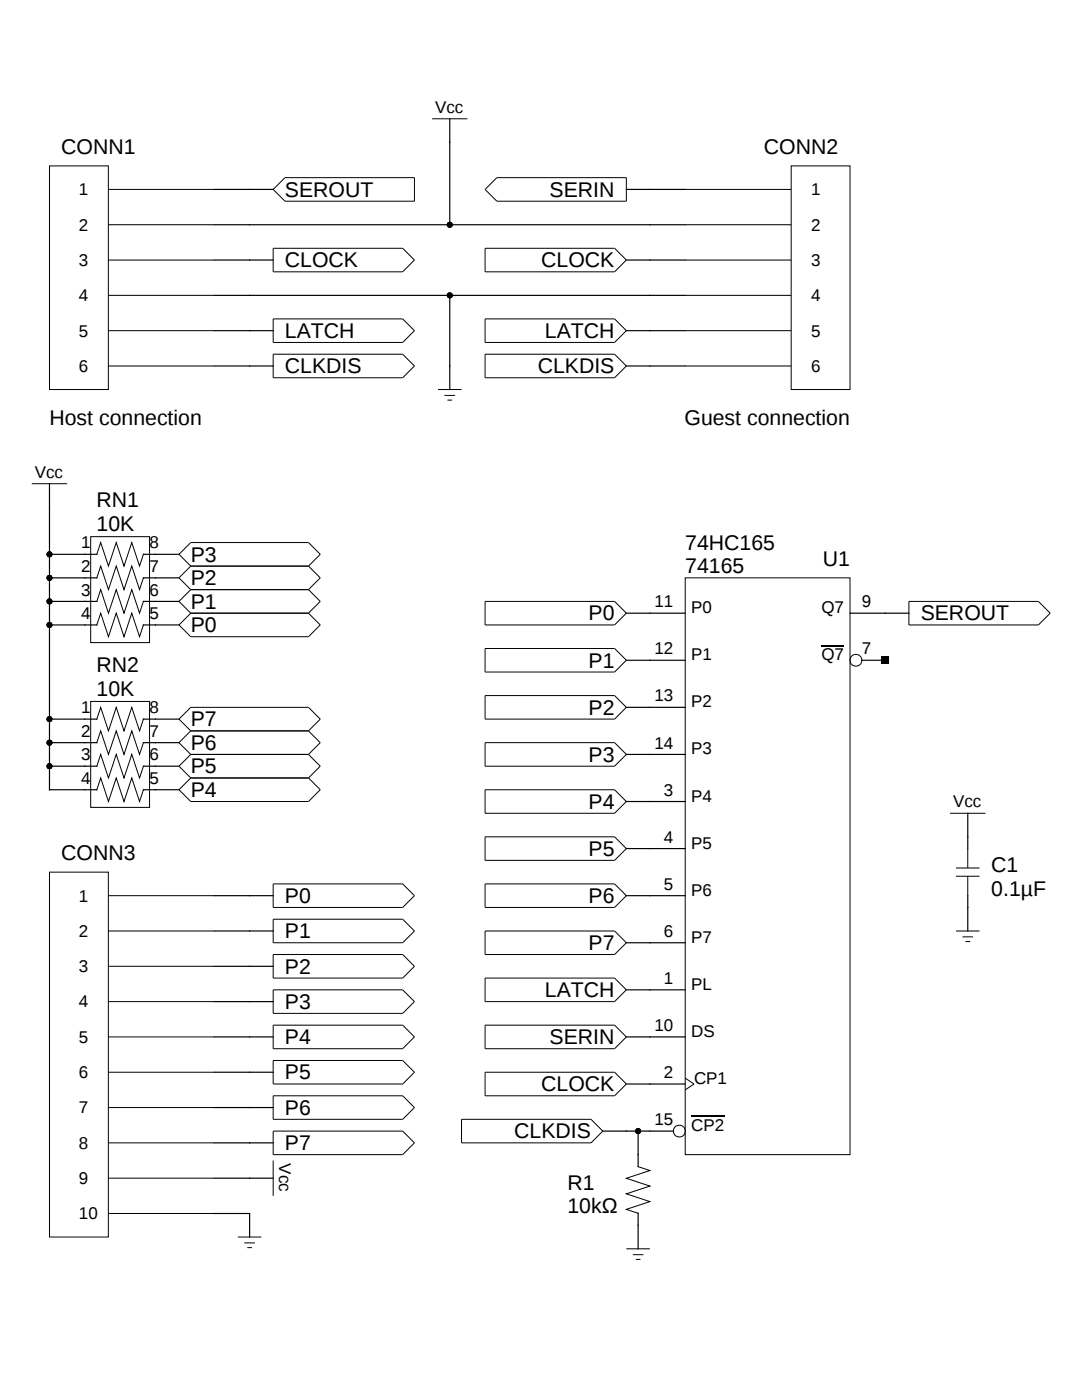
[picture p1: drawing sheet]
<svg xmlns="http://www.w3.org/2000/svg" width="216mm" height="279mm" viewBox="0 0 216 279" stroke-linecap="round" stroke-linejoin="round" font-family="sans-serif">
<g fill="none" stroke="#000" stroke-width=".23">
<path d="M42.8 37.8h11.7M89.7 23.7v21.2M125 37.8h11.7M42.8 51.9h11.7M42.8 44.9h93.9M42.8 58.9h93.9M89.7 58.9v18.8M125 51.9h11.7M42.8 66h11.7M42.8 73h11.7M125 66h11.7M125 73h11.7"/>
<path d="M9.9 96.5v61.1h9.4M9.9 115.3h9.4M9.9 110.6h9.4M28.6 115.3h7.1M28.6 110.6h7.1M9.9 124.7h9.4M9.9 120h9.4M28.6 124.7h7.1M28.6 120h7.1M125 122.4h11.7M125 131.8h11.7M163.9 128.8h4.5"/>
<path d="M169.6 122.4h11.8M172 131.8h4.7M9.9 152.9h9.4M9.9 148.2h9.4M9.9 143.5h9.4M28.6 157.6h7.1M28.6 152.9h7.1M28.6 148.2h7.1M28.6 143.5h7.1M125 141.2h11.7M125 150.6h11.7M125 160h11.7"/>
<path d="M42.8 178.8h11.7M125 169.4h11.7M125 178.8h11.7M193.1 162.3v7.1M193.1 178.8v7M42.8 185.8h11.7M42.8 199.9h11.7M42.8 192.8h11.7M125 188.1h11.7M125 197.5h11.7M42.8 206.9h11.7M42.8 214h11.7"/>
<path d="M125 206.9h11.7M125 216.3h11.7M42.8 228.1h11.7M42.8 221h11.7M42.8 235.1h11.7M120.3 225.7h14.1M127.3 225.7v7.1M137.9 222.8h6.6M42.8 242.2h7v4.7M127.3 242.1v7.1"/>
</g>
<g fill="none" stroke="#000" stroke-width=".2">
<path d="M9.9 33.1h11.7v44.6h-11.7zM21.6 37.8h21.2M54.5 37.8l2.4-2.3h25.8v4.7h-25.8zM86.2 23.7h7.1M96.8 37.8l2.3-2.3h25.9v4.7h-25.9zM136.7 37.8h21.2M157.9 33.1h11.7v44.6h-11.7zM21.6 44.9h21.2M21.6 51.9h21.2M21.6 58.9h21.2M54.5 49.6h25.8l2.4 2.3-2.4 2.3h-25.8zM96.8 49.6h25.8l2.4 2.3-2.4 2.3h-25.8z"/>
<path d="M136.7 44.9h21.2M136.7 51.9h21.2M136.7 58.9h21.2M21.6 66h21.2M21.6 73h21.2M54.5 63.6h25.8l2.4 2.4-2.4 2.3h-25.8zM54.5 70.7h25.8l2.4 2.3-2.4 2.4h-25.8zM87.4 77.7h4.7M88.7 78.9h2.1M89.3 79.9h.9M96.8 63.6h25.8l2.4 2.4-2.4 2.3h-25.8zM96.8 70.7h25.8l2.4 2.3-2.4 2.4h-25.8z"/>
<path d="M136.7 66h21.2M136.7 73h21.2M6.3 96.5h7.1M18.1 107.1h11.7v21.1h-11.7zM19.3 115.3l.8-2.3 1.5 4.7 1.6-4.7 1.5 4.7 1.6-4.7 1.5 4.7 .8-2.4M19.3 110.6l.8-2.3 1.5 4.7 1.6-4.7 1.5 4.7 1.6-4.7 1.5 4.7 .8-2.4M38.1 117.7l-2.4 2.3 2.4 2.4M38.1 117.7h23.5M38.1 113l-2.4 2.3 2.4 2.4M38.1 113h23.5M38.1 113l-2.4-2.4 2.4-2.3h23.5l2.3 2.3-2.3 2.4M61.6 117.7l2.3 2.3-2.3 2.4"/>
<path d="M61.6 113l2.3 2.3-2.3 2.4M136.7 115.3h32.9v115.1h-32.9zM18.1 140h11.7v21.1h-11.7zM19.3 124.7l.8-2.3 1.5 4.7 1.6-4.7 1.5 4.7 1.6-4.7 1.5 4.7 .8-2.4M19.3 120l.8-2.3 1.5 4.7 1.6-4.7 1.5 4.7 1.6-4.7 1.5 4.7 .8-2.4M38.1 122.4l-2.4 2.3 2.4 2.4h23.5l2.3-2.4-2.3-2.3M38.1 122.4h23.5M96.8 120h25.8l2.4 2.4-2.4 2.3h-25.8zM96.8 129.4h25.8l2.4 2.4-2.4 2.3h-25.8zM96.8 138.8h25.8l2.4 2.4-2.4 2.3h-25.8zM181.4 120h25.8l2.3 2.4-2.3 2.3h-25.8zM19.3 157.6l.8-2.3 1.5 4.7 1.6-4.7 1.5 4.7 1.6-4.7 1.5 4.7 .8-2.4"/>
<path d="M19.3 152.9l.8-2.3 1.5 4.7 1.6-4.7 1.5 4.7 1.6-4.7 1.5 4.7 .8-2.4M19.3 148.2l.8-2.3 1.5 4.7 1.6-4.7 1.5 4.7 1.6-4.7 1.5 4.7 .8-2.4M19.3 143.5l.8-2.3 1.5 4.7 1.6-4.7 1.5 4.7 1.6-4.7 1.5 4.7 .8-2.4M38.1 145.9l-2.4 2.3 2.4 2.4M38.1 145.9l-2.4-2.4 2.4-2.3h23.5l2.3 2.3-2.3 2.4M38.1 155.3l-2.4 2.3 2.4 2.4h23.5l2.3-2.4-2.3-2.3M38.1 155.3h23.5M38.1 150.6l-2.4 2.3 2.4 2.4M38.1 150.6h23.5M38.1 145.9h23.5M61.6 150.6l2.3 2.3-2.3 2.4M61.6 145.9l2.3 2.3-2.3 2.4"/>
<path d="M96.8 148.2h25.8l2.4 2.4-2.4 2.3h-25.8zM96.8 157.6h25.8l2.4 2.4-2.4 2.3h-25.8zM9.9 174.1h11.7v72.8h-11.7zM21.6 178.8h21.2M54.5 176.4h25.8l2.4 2.4-2.4 2.3h-25.8zM96.8 167h25.8l2.4 2.4-2.4 2.3h-25.8zM96.8 176.4h25.8l2.4 2.4-2.4 2.3h-25.8zM189.6 162.3h7M190.8 173.2h4.7M190.8 174.9h4.7M193.1 169.4v3.8M193.1 174.9v3.9"/>
<path d="M21.6 185.8h21.2M21.6 199.9h21.2M21.6 192.8h21.2M54.5 190.5h25.8l2.4 2.3-2.4 2.4h-25.8zM54.5 183.5h25.8l2.4 2.3-2.4 2.3h-25.8zM54.5 197.5h25.8l2.4 2.4-2.4 2.3h-25.8zM96.8 185.8h25.8l2.4 2.3-2.4 2.4h-25.8zM96.8 195.2h25.8l2.4 2.3-2.4 2.4h-25.8zM190.8 185.8h4.7M192 187h2.2M192.6 187.9h1M21.6 214h21.2"/>
<path d="M21.6 206.9h21.2M54.5 218.7h25.8l2.4 2.3-2.4 2.4h-25.8zM54.5 204.6h25.8l2.4 2.3-2.4 2.4h-25.8zM54.5 211.6h25.8l2.4 2.4-2.4 2.3h-25.8zM96.8 204.6h25.8l2.4 2.3-2.4 2.4h-25.8zM96.8 214h25.8l2.4 2.3-2.4 2.4h-25.8zM136.7 215.2l1.8 1.1-1.8 1.2M21.6 221h21.2M21.6 228.1h21.2M21.6 235.1h21.2M54.5 225.7h25.8l2.4 2.4-2.4 2.3h-25.8zM54.5 231.6v7.1"/>
<path d="M92.1 223.4h25.8l2.4 2.3-2.4 2.4h-25.8zM127.3 232.8l2.4 .8-4.7 1.6 4.7 1.5-4.7 1.6 4.7 1.5-4.7 1.6 2.3 .7M21.6 242.2h21.2M47.5 246.9h4.7M48.8 248.1h2.1M49.3 249h1M125 249.2h4.7M126.3 250.4h2.1M126.9 251.3h.9"/>
<circle cx="170.8" cy="131.8" r="1.18"/>
<circle cx="135.5" cy="225.7" r="1.18"/>
</g>
<g fill="#000">
<path d="M176 131.1h1.4v1.4h-1.4z"/>
<circle cx="89.7" cy="59" r=".59"/>
<circle cx="89.7" cy="44.9" r=".59"/>
<circle cx="9.9" cy="110.6" r=".59"/>
<circle cx="9.9" cy="115.3" r=".59"/>
<circle cx="9.9" cy="120" r=".59"/>
<circle cx="9.9" cy="124.7" r=".59"/>
<circle cx="9.9" cy="143.5" r=".59"/>
<circle cx="9.9" cy="152.9" r=".59"/>
<circle cx="9.9" cy="148.2" r=".59"/>
<circle cx="127.3" cy="225.7" r=".59"/>
</g>
<g font-size="4.2">
<text x="12.2" y="30.8">CONN1</text>
<text x="152.4" y="30.8">CONN2</text>
<text x="56.9" y="39.3">SEROUT</text>
<text x="109.7" y="39.3">SERIN</text>
<text x="56.9" y="53.4">CLOCK</text>
<text x="108" y="53.4">CLOCK</text>
<text x="56.9" y="67.4">LATCH</text>
<text x="108.7" y="67.4">LATCH</text>
<text x="56.9" y="74.5">CLKDIS</text>
<text x="107.3" y="74.5">CLKDIS</text>
<text x="9.9" y="84.8">Host connection</text>
<text x="136.6" y="84.8">Guest connection</text>
<text x="19.3" y="101.2">RN1</text>
<text x="19.3" y="105.9">10K</text>
<text x="38.1" y="112.1">P3</text>
<text x="136.7" y="109.7">74HC165</text>
<text x="164.2" y="113">U1</text>
<text x="38.1" y="116.8">P2</text>
<text x="136.7" y="114.4">74165</text>
<text x="38.1" y="121.5">P1</text>
<text x="117.4" y="123.8">P0</text>
<text x="183.7" y="123.8">SEROUT</text>
<text x="38.1" y="126.2">P0</text>
<text x="19.3" y="134.1">RN2</text>
<text x="117.4" y="133.2">P1</text>
<text x="19.3" y="138.8">10K</text>
<text x="117.4" y="142.6">P2</text>
<text x="38.1" y="149.7">P6</text>
<text x="38.1" y="145">P7</text>
<text x="38.1" y="154.3">P5</text>
<text x="117.4" y="152">P3</text>
<text x="38.1" y="159.1">P4</text>
<text x="117.4" y="161.4">P4</text>
<text x="12.2" y="171.7">CONN3</text>
<text x="117.4" y="170.8">P5</text>
<text x="197.8" y="174.1">C1</text>
<text x="197.8" y="178.8">0.1µF</text>
<text x="56.9" y="180.2">P0</text>
<text x="117.4" y="180.2">P6</text>
<text x="56.9" y="187.3">P1</text>
<text x="117.4" y="189.6">P7</text>
<text x="56.9" y="194.3">P2</text>
<text x="56.9" y="201.3">P3</text>
<text x="108.7" y="199">LATCH</text>
<text x="56.9" y="208.4">P4</text>
<text x="109.7" y="208.4">SERIN</text>
<text x="56.9" y="215.4">P5</text>
<text x="108" y="217.8">CLOCK</text>
<text x="56.9" y="222.5">P6</text>
<text x="102.6" y="227.2">CLKDIS</text>
<text x="56.9" y="229.5">P7</text>
<text x="113.2" y="237.5">R1</text>
<text x="113.2" y="242.2">10kΩ</text>
</g>
<g font-size="3.4">
<text x="86.8" y="22.5">Vcc</text>
<text x="15.7" y="39">1</text>
<text x="161.9" y="39">1</text>
<text x="15.7" y="46">2</text>
<text x="161.9" y="46">2</text>
<text x="15.7" y="53.1">3</text>
<text x="161.9" y="53.1">3</text>
<text x="15.7" y="60.1">4</text>
<text x="161.9" y="60.1">4</text>
<text x="15.7" y="67.2">5</text>
<text x="161.9" y="67.2">5</text>
<text x="15.7" y="74.2">6</text>
<text x="161.9" y="74.2">6</text>
<text x="6.9" y="95.4">Vcc</text>
<text x="16.2" y="109.5">1</text>
<text x="29.8" y="109.5">8</text>
<text x="16.2" y="118.8">3</text>
<text x="16.2" y="114.2">2</text>
<text x="29.8" y="118.8">6</text>
<text x="29.8" y="114.2">7</text>
<text x="16.2" y="123.5">4</text>
<text x="29.8" y="123.5">5</text>
<text x="130.6" y="121.2">11</text>
<text x="137.9" y="122.4">P0</text>
<text x="163.9" y="122.4">Q7</text>
<text x="172" y="121.2">9</text>
<text x="130.6" y="130.6">12</text>
<text x="137.9" y="131.8">P1</text>
<text x="163.9" y="131.8">Q7</text>
<text x="172" y="130.6">7</text>
<text x="16.2" y="142.3">1</text>
<text x="29.8" y="142.3">8</text>
<text x="130.6" y="140">13</text>
<text x="137.9" y="141.2">P2</text>
<text x="16.2" y="147">2</text>
<text x="29.8" y="147">7</text>
<text x="130.6" y="149.4">14</text>
<text x="16.2" y="151.7">3</text>
<text x="29.8" y="151.7">6</text>
<text x="137.9" y="150.6">P3</text>
<text x="16.2" y="156.4">4</text>
<text x="29.8" y="156.4">5</text>
<text x="132.5" y="158.8">3</text>
<text x="137.9" y="160">P4</text>
<text x="190.2" y="161.1">Vcc</text>
<text x="132.5" y="168.2">4</text>
<text x="137.9" y="169.4">P5</text>
<text x="15.7" y="179.9">1</text>
<text x="132.5" y="177.6">5</text>
<text x="137.9" y="178.8">P6</text>
<text x="15.7" y="187">2</text>
<text x="132.5" y="187">6</text>
<text x="137.9" y="188.1">P7</text>
<text x="15.7" y="194">3</text>
<text x="132.5" y="196.4">1</text>
<text x="137.9" y="197.5">PL</text>
<text x="15.7" y="201.1">4</text>
<text x="15.7" y="208.1">5</text>
<text x="130.6" y="205.8">10</text>
<text x="137.9" y="206.9">DS</text>
<text x="15.7" y="215.2">6</text>
<text x="132.5" y="215.2">2</text>
<text x="138.5" y="216.3">CP1</text>
<text x="15.7" y="222.2">7</text>
<text x="130.6" y="224.6">15</text>
<text x="137.9" y="225.7">CP2</text>
<text x="15.7" y="229.3">8</text>
<text x="55.7" y="232.2" transform="rotate(90 55.7 232.2)">Vcc</text>
<text x="15.7" y="236.3">9</text>
<text x="15.7" y="243.4">10</text>
</g>
</svg>
